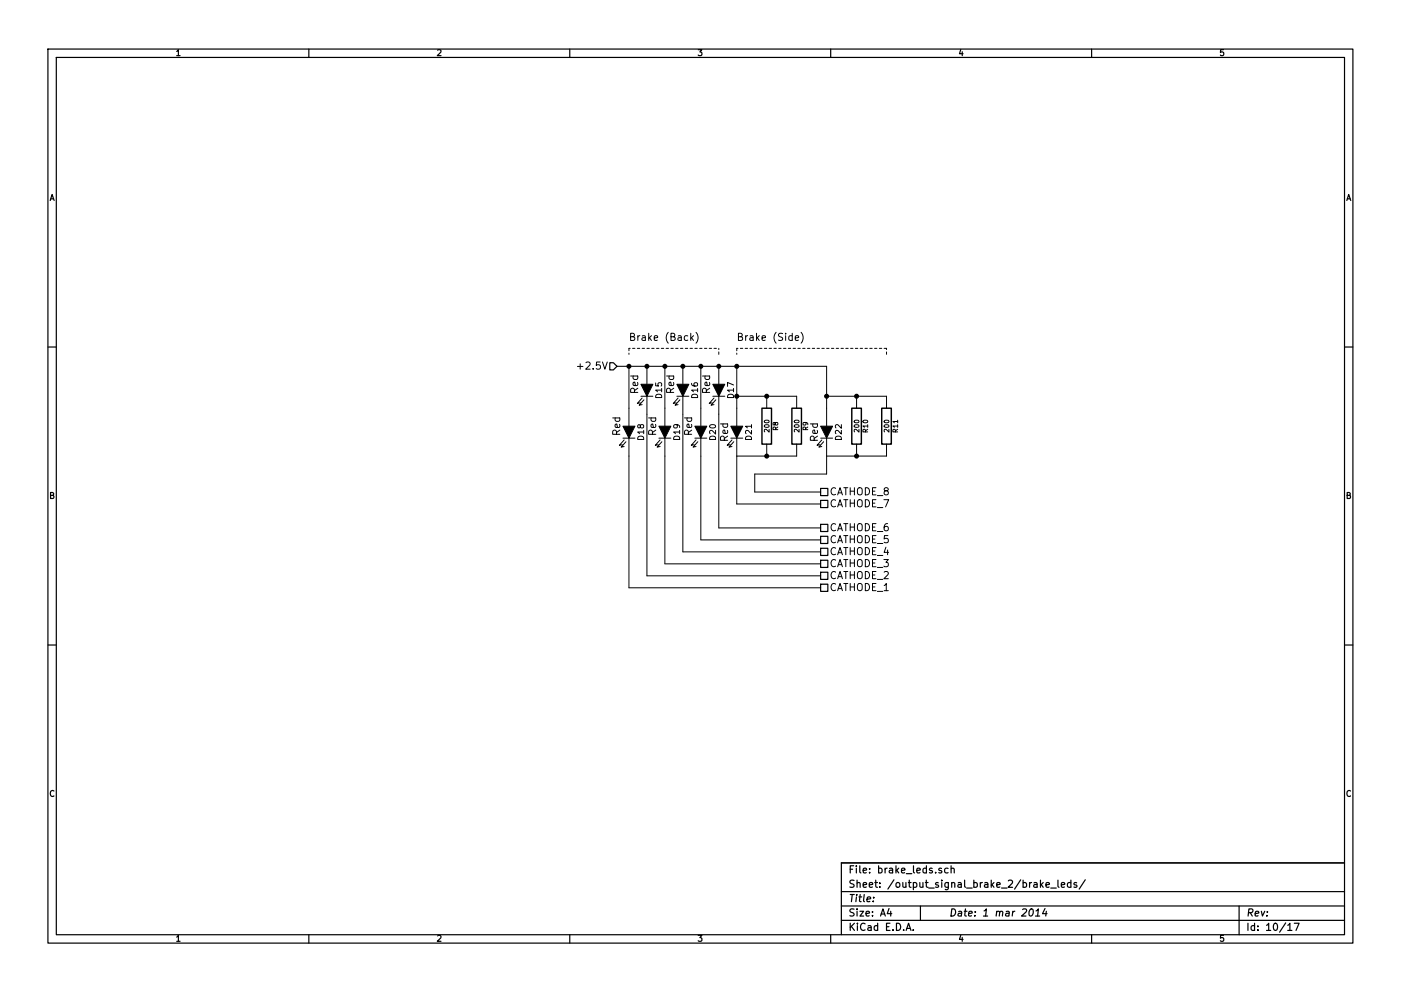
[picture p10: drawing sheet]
EESchema Schematic File Version 2
LIBS:power
LIBS:device
LIBS:transistors
LIBS:conn
LIBS:linear
LIBS:regul
LIBS:74xx
LIBS:cmos4000
LIBS:adc-dac
LIBS:memory
LIBS:xilinx
LIBS:special
LIBS:microcontrollers
LIBS:dsp
LIBS:microchip
LIBS:analog_switches
LIBS:motorola
LIBS:texas
LIBS:intel
LIBS:audio
LIBS:interface
LIBS:digital-audio
LIBS:philips
LIBS:display
LIBS:cypress
LIBS:siliconi
LIBS:opto
LIBS:atmel
LIBS:contrib
LIBS:valves
LIBS:bike_light
LIBS:bike_light-cache
EELAYER 27 0
EELAYER END
$Descr A4 11693 8268
encoding utf-8
Sheet 13 17
Title ""
Date "1 mar 2014"
Rev ""
Comp ""
Comment1 ""
Comment2 ""
Comment3 ""
Comment4 ""
$EndDescr
Text Notes 5250 2850 0    60   ~ 0
Brake (Back)
Text HLabel 5150 3050 0    60   Input ~ 0
+2.5V
Text HLabel 6850 4900 2    60   UnSpc ~ 0
CATHODE_1
Text HLabel 6850 4800 2    60   UnSpc ~ 0
CATHODE_2
Text HLabel 6850 4700 2    60   UnSpc ~ 0
CATHODE_3
Text HLabel 6850 4600 2    60   UnSpc ~ 0
CATHODE_4
Text HLabel 6850 4500 2    60   UnSpc ~ 0
CATHODE_5
Text HLabel 6850 4400 2    60   UnSpc ~ 0
CATHODE_6
Text HLabel 6850 4200 2    60   UnSpc ~ 0
CATHODE_7
Text HLabel 6850 4100 2    60   UnSpc ~ 0
CATHODE_8
Wire Wire Line
	5250 3800 5250 4900
Wire Wire Line
	5550 3800 5550 4700
Wire Wire Line
	5850 3800 5850 4500
Wire Wire Line
	6150 3800 6150 4200
Wire Notes Line
	5250 2950 5250 2900
Wire Notes Line
	5250 2900 6000 2900
Wire Wire Line
	6300 4100 6850 4100
Wire Wire Line
	6150 4200 6850 4200
Wire Wire Line
	6000 4400 6850 4400
Wire Wire Line
	5850 4500 6850 4500
Wire Wire Line
	5700 4600 6850 4600
Wire Wire Line
	5550 4700 6850 4700
Wire Wire Line
	5400 4800 6850 4800
Wire Wire Line
	5250 4900 6850 4900
Wire Wire Line
	5150 3050 6900 3050
$Comp
L LS-E63F D15
U 1 1
P 5400 3250
F 0 "D15" H 5400 3350 50  0000 C CNN
F 1 "LS-E63F" H 5400 3100 50  0001 C CNN
F 2 "~" H 5400 3250 60  0000 C CNN
F 3 "~" H 5400 3250 60  0000 C CNN
	1    5400 3250
	0    1    1    0   
$EndComp
$Comp
L LS-E63F D16
U 1 1
P 5700 3250
F 0 "D16" H 5700 3350 50  0000 C CNN
F 1 "LS-E63F" H 5700 3100 50  0001 C CNN
F 2 "~" H 5700 3250 60  0000 C CNN
F 3 "~" H 5700 3250 60  0000 C CNN
	1    5700 3250
	0    1    1    0   
$EndComp
$Comp
L LS-E63F D20
U 1 1
P 5850 3600
F 0 "D20" H 5850 3700 50  0000 C CNN
F 1 "LS-E63F" H 5850 3450 50  0001 C CNN
F 2 "~" H 5850 3600 60  0000 C CNN
F 3 "~" H 5850 3600 60  0000 C CNN
	1    5850 3600
	0    1    1    0   
$EndComp
$Comp
L LS-E63F D18
U 1 1
P 5250 3600
F 0 "D18" H 5250 3700 50  0000 C CNN
F 1 "LS-E63F" H 5250 3450 50  0001 C CNN
F 2 "~" H 5250 3600 60  0000 C CNN
F 3 "~" H 5250 3600 60  0000 C CNN
	1    5250 3600
	0    1    1    0   
$EndComp
$Comp
L LS-E63F D17
U 1 1
P 6000 3250
F 0 "D17" H 6000 3350 50  0000 C CNN
F 1 "LS-E63F" H 6000 3100 50  0001 C CNN
F 2 "~" H 6000 3250 60  0000 C CNN
F 3 "~" H 6000 3250 60  0000 C CNN
	1    6000 3250
	0    1    1    0   
$EndComp
$Comp
L LS-E63F D19
U 1 1
P 5550 3600
F 0 "D19" H 5550 3700 50  0000 C CNN
F 1 "LS-E63F" H 5550 3450 50  0001 C CNN
F 2 "~" H 5550 3600 60  0000 C CNN
F 3 "~" H 5550 3600 60  0000 C CNN
	1    5550 3600
	0    1    1    0   
$EndComp
Wire Wire Line
	5250 3050 5250 3400
Wire Wire Line
	5850 3050 5850 3400
Wire Wire Line
	5550 3050 5550 3400
Wire Wire Line
	6000 3450 6000 4400
Wire Wire Line
	5700 3450 5700 4600
Wire Wire Line
	5400 3450 5400 4800
$Comp
L R R8
U 1 1
P 6400 3550
F 0 "R8" V 6480 3550 40  0000 C CNN
F 1 "200" V 6407 3551 40  0000 C CNN
F 2 "~" V 6330 3550 30  0000 C CNN
F 3 "~" H 6400 3550 30  0000 C CNN
	1    6400 3550
	1    0    0    -1  
$EndComp
$Comp
L LR-A67F D21
U 1 1
P 6150 3600
F 0 "D21" H 6150 3700 50  0000 C CNN
F 1 "LR-A67F" H 6150 3400 50  0001 C CNN
F 2 "~" H 6150 3600 60  0000 C CNN
F 3 "~" H 6150 3600 60  0000 C CNN
	1    6150 3600
	0    1    1    0   
$EndComp
$Comp
L R R9
U 1 1
P 6650 3550
F 0 "R9" V 6730 3550 40  0000 C CNN
F 1 "200" V 6657 3551 40  0000 C CNN
F 2 "~" V 6580 3550 30  0000 C CNN
F 3 "~" H 6650 3550 30  0000 C CNN
	1    6650 3550
	1    0    0    -1  
$EndComp
Wire Wire Line
	6150 3050 6150 3400
Wire Wire Line
	6150 3300 6650 3300
Wire Wire Line
	6150 3800 6650 3800
Connection ~ 6150 3300
Connection ~ 6400 3300
Connection ~ 6400 3800
$Comp
L R R10
U 1 1
P 7150 3550
F 0 "R10" V 7230 3550 40  0000 C CNN
F 1 "200" V 7157 3551 40  0000 C CNN
F 2 "~" V 7080 3550 30  0000 C CNN
F 3 "~" H 7150 3550 30  0000 C CNN
	1    7150 3550
	1    0    0    -1  
$EndComp
$Comp
L LR-A67F D22
U 1 1
P 6900 3600
F 0 "D22" H 6900 3700 50  0000 C CNN
F 1 "LR-A67F" H 6900 3400 50  0001 C CNN
F 2 "~" H 6900 3600 60  0000 C CNN
F 3 "~" H 6900 3600 60  0000 C CNN
	1    6900 3600
	0    1    1    0   
$EndComp
$Comp
L R R11
U 1 1
P 7400 3550
F 0 "R11" V 7480 3550 40  0000 C CNN
F 1 "200" V 7407 3551 40  0000 C CNN
F 2 "~" V 7330 3550 30  0000 C CNN
F 3 "~" H 7400 3550 30  0000 C CNN
	1    7400 3550
	1    0    0    -1  
$EndComp
Wire Wire Line
	6900 3050 6900 3400
Wire Wire Line
	6900 3300 7400 3300
Wire Wire Line
	6900 3800 7400 3800
Connection ~ 6900 3300
Connection ~ 7150 3300
Connection ~ 7150 3800
Wire Wire Line
	6900 3800 6900 3950
Wire Wire Line
	6300 3950 6300 4100
Wire Wire Line
	6900 3950 6300 3950
Connection ~ 5400 3050
Connection ~ 5550 3050
Connection ~ 5700 3050
Connection ~ 5850 3050
Connection ~ 6000 3050
Connection ~ 6150 3050
Connection ~ 5250 3050
Wire Notes Line
	6000 2900 6000 2950
Text Notes 6150 2850 0    60   ~ 0
Brake (Side)
Wire Notes Line
	6150 2950 6150 2900
Wire Notes Line
	6150 2900 7400 2900
Wire Notes Line
	7400 2900 7400 2950
$EndSCHEMATC
